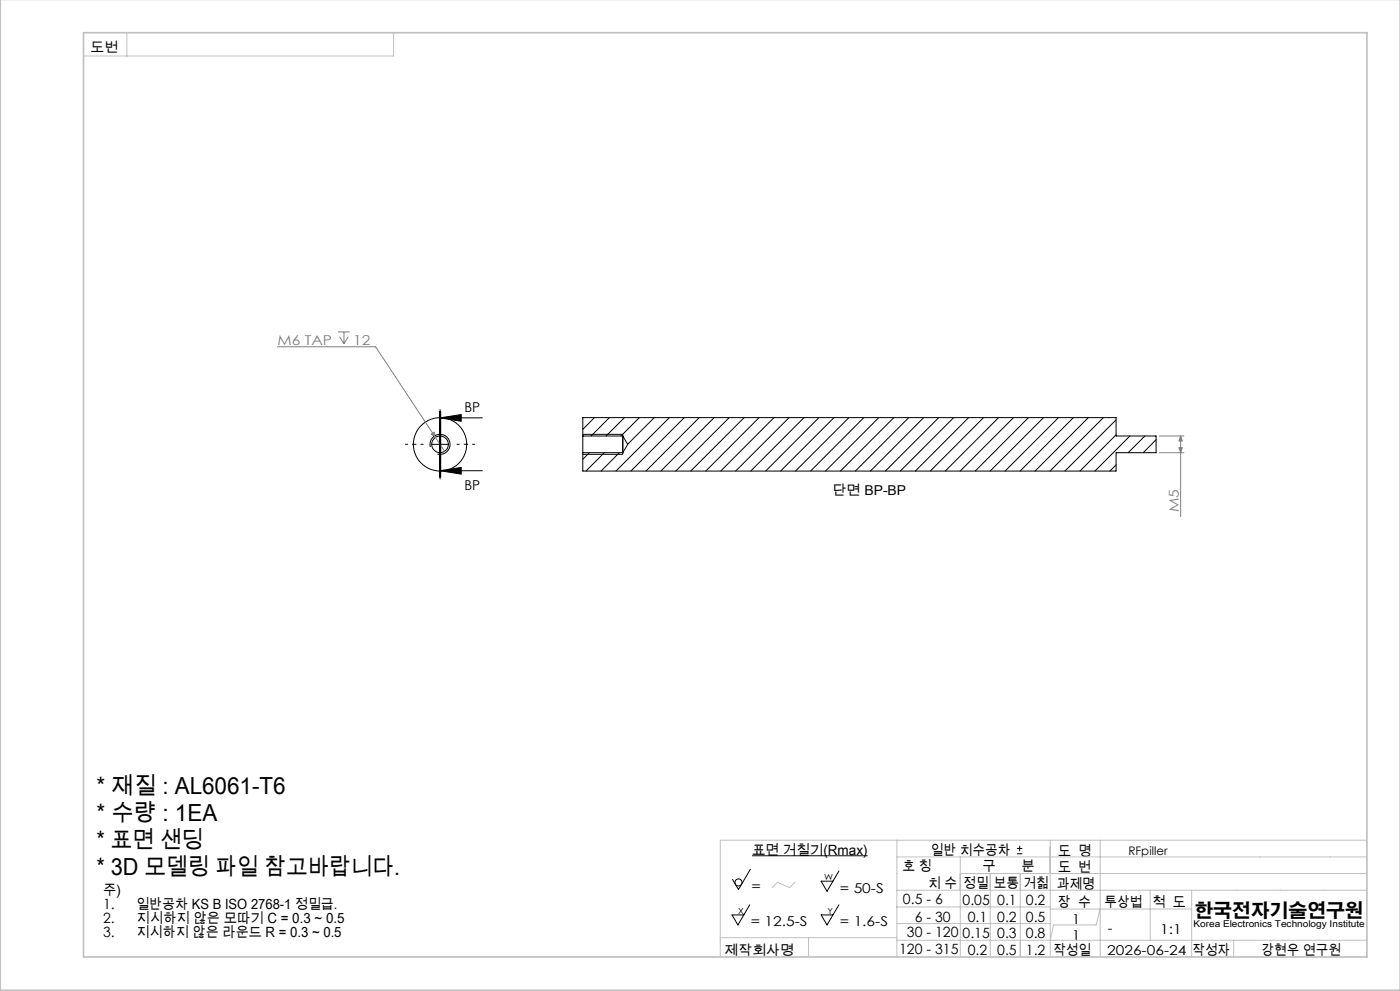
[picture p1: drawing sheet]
<svg xmlns="http://www.w3.org/2000/svg" width="420mm" height="297mm" viewBox="0 0 420 297" stroke-linecap="round" stroke-linejoin="round" font-family="sans-serif">
<g fill="none" stroke="#000" stroke-width=".3">
<path d="M129.1 133.9a2.99 2.99 0 0 1 2.6-3.7 2.99 2.99 0 0 1 3.3 3.2 2.99 2.99 0 0 1-3.8 2.7M129.5 133.2h5M131.9 123.2v19.9M132 125.2l6.4-1v2.1zM132 125.2h12.7M132 123.2v19.9M132.2 133.2v9.9zM132.2 123.2v10M174.8 130.7v5M174.8 135.7h12M174.8 130.7v-5.5h160v5.5h12v5h-12v5.5h-160v-5.5M174.8 130.7h12"/>
<path d="M174.8 130.2h12v6h-12M176.8 135.7l-2 2M178.3 125.2l-3.5 3.5M181.3 135.7l-5.5 5.5M182.8 125.2l-5.5 5.5M185.8 135.7l-5.5 5.5M186.8 130.7v5M186.8 130.7l1.5 2.5-1.5 2.5M187.3 125.2l-5.5 5.5M191.8 125.2l-5.5 5.5M196.3 125.2l-8 7.9M200.8 125.2l-16 16"/>
<path d="M205.3 125.2l-16 16M209.8 125.2l-16 16M214.2 125.2l-15.9 16M218.8 125.2l-16.1 16M223.2 125.2l-16 16M227.7 125.2l-16 16M232.2 125.2l-16 16M236.7 125.2l-16 16M241.2 125.2l-16 16M245.7 125.2l-16 16M250.2 125.2l-16 16M254.7 125.2l-16 16"/>
<path d="M259.2 125.2l-16 16M263.6 125.2l-16 16M268.1 125.2l-16 16M272.6 125.2l-16 16M277.1 125.2l-16 16M281.6 125.2l-16 16M286.1 125.2l-16 16M290.6 125.2l-16 16M295.1 125.2l-16 16M299.6 125.2l-16 16M304.1 125.2l-16.1 16M308.5 125.2l-15.9 16"/>
<path d="M313.1 125.2l-16.1 16M317.5 125.2l-16 16M322 125.2l-16 16M326.5 125.2l-16 16M331 125.2l-16 16M334.8 125.8l-15.3 15.4M334.8 130.3l-10.8 10.9M334.8 139.3l-1.8 1.9M339 130.7l-10.5 10.5M343.5 130.7l-5 5M346.8 131.8l-3.9 3.9M132 141.1l6.4-1v2z"/>
<path d="M132 141.1h12.7M225.6 256.5h34.7M305.1 255.9h1.6M305.1 254.3h1.6M305.9 253.5v1.6M224.9 271.2l-3.5 6-1.8-3h3.6M225.1 260.5l-3.6 6.1-1.8-3M251.7 271.2l-3.6 6-1.8-3h3.6M251.7 261.1l-3.6 6-1.8-3h3.6"/>
<circle cx="132" cy="133.2" r="8"/>
<circle cx="132" cy="133.2" r="2.5"/>
<circle cx="221.5" cy="264.5" r="1.06"/>
</g>
<path d="M101.4 99.5h3.6M103.2 99.5v3.5M83.3 103.9h29.4l20.7 31.4M101.8 100.9l1.4 2.1M104.5 100.9l-1.3 2.1M129.4 130.1l.8-.6 .4 1.6zM347.8 130.7h7.4M347.8 135.7h7.4M353.7 134.2h1l-.5 1.5zM354.2 130.7l.5 1.5h-1zM354.2 130.7v24.1" fill="none" stroke="#808080" stroke-width=".3"/>
<path d="M132 123.2v19.9" fill="none" stroke="#000" stroke-width=".3" stroke-dasharray="6.3 1.3 1.3 1.3" stroke-dashoffset="3.4" stroke-linecap="butt"/>
<path d="M127 133.2h-5.5M132 128.2v-5.5M132 138.2v5.5M137 133.2h5.5" fill="none" stroke="#000" stroke-width=".3" stroke-dasharray="15.2 1.3 1.3 1.3" stroke-dashoffset="14.4" stroke-linecap="butt"/>
<g fill="none" stroke="#c0c0c0" stroke-width=".3">
<path d="M38.1 9.8v7M118.1 9.8v7h-93.1M269.1 256.8h141M269.1 251.8v35M288.1 256.8v30M315.1 251.8v35M330.1 251.8v35M410.1 251.8h-194v35M238.5 264.4l-1.6 1.6-3.6-1.6-1.7 1.6M269.1 266.8h141M269.1 276.8h46M269.1 271.8h46"/>
<path d="M288.1 261.8h122M297.1 261.8v25M306.1 261.8v25M315.1 272.4h42.4M330.1 272.4l-1.3 4.8h-12.7l-1 4.6M345.1 266.8v15M357.5 266.8v20M216.1 281h53M242.6 281v5.8M269.1 281.8h141M370.1 281.8v5"/>
</g>
<path d="M.1 -.1v296.9h419.9M25 9.8h385.1v277h-385.1z" fill="none" stroke="#c0c0c0" stroke-width=".5"/>
<path d="M132 125.2l6.4-1v2.1zM132 141.1l6.4-1v2z" fill="#000"/>
<g fill="#808080">
<path d="M129.4 130.1l.8-.6 .4 1.6z"/>
<path d="M354.2 130.7l.5 1.5h-1zM353.7 134.2h1l-.5 1.5z"/>
</g>
<g font-size="7.1">
<text x="28.9" y="238.1">* 재질 : AL6061-T6</text>
<text x="28.9" y="246.1">* 수량 : 1EA</text>
<text x="28.9" y="254.2">* 표면 샌딩</text>
<text x="28.9" y="262.2">* 3D 모델링 파일 참고바랍니다.</text>
</g>
<text font-size="5.6" x="358.3" y="274.7">한국전자기술연구원</text>
<g font-size="4.2">
<text x="225.6" y="256.2">표면 거칠기(Rmax)</text>
<text x="279.3" y="256.2">일반 치수공차</text>
<text x="317.5" y="256.4">도 명</text>
<text x="270.7" y="261.2">호 칭</text>
<text x="294.7" y="260.9">구</text>
<text x="306.5" y="260.9">분</text>
<text x="317.4" y="261.3">도 번</text>
<text x="30.9" y="268.2">주)</text>
<text x="278.5" y="266.1">치 수</text>
<text x="289.1" y="266.1">정밀</text>
<text x="298.2" y="266.1">보통</text>
<text x="307" y="266.1">거칢</text>
<text x="317.1" y="266.3">과제명</text>
<text x="30.9" y="272.5">1.</text>
<text x="40.9" y="272.5">일반공차 KS B ISO 2768-1 정밀급.</text>
<text x="270.9" y="271">0.5 - 6</text>
<text x="288.8" y="271.1">0.05</text>
<text x="299.2" y="271.1">0.1</text>
<text x="307.8" y="271.1">0.2</text>
<text x="317.4" y="271.9">장 수</text>
<text x="331.4" y="271.9">투상법</text>
<text x="345.9" y="271.9">척 도</text>
<text x="30.9" y="276.7">2.</text>
<text x="30.9" y="280.9">3.</text>
<text x="40.9" y="276.7">지시하지 않은 모따기 C = 0.3 ~ 0.5</text>
<text x="40.9" y="280.9">지시하지 않은 라운드 R = 0.3 ~ 0.5</text>
<text x="272.1" y="280.9">30 - 120</text>
<text x="274.4" y="276.2">6 - 30</text>
<text x="288.8" y="281">0.15</text>
<text x="290.3" y="276.3">0.1</text>
<text x="299.2" y="276.3">0.2</text>
<text x="299.2" y="281">0.3</text>
<text x="307.8" y="276.3">0.5</text>
<text x="307.8" y="281">0.8</text>
<text x="332.3" y="279.6">-</text>
<text x="269.7" y="286">120 - 315</text>
<text x="290.3" y="286.1">0.2</text>
<text x="299.2" y="286.1">0.5</text>
<text x="307.8" y="286.1">1.2</text>
<text x="316" y="286.1">작성일</text>
<text x="357.7" y="286.1">작성자</text>
<text x="378.5" y="286.1">강현우 연구원</text>
</g>
<g font-size="4.1">
<text x="27.1" y="15.5">도번</text>
<text x="139.3" y="123.6">BP</text>
<text x="139.3" y="146.8">BP</text>
<text x="249.8" y="148.4">단면 BP-BP</text>
<text x="225.4" y="267">=</text>
<text x="252" y="267.5">= 50-S</text>
<text x="225.2" y="277.7">= 12.5-S</text>
<text x="252" y="277.7">= 1.6-S</text>
<text x="321.5" y="281.6">1</text>
<text x="321.5" y="276.9">1</text>
<text x="348" y="279.8">1:1</text>
<text x="217.4" y="286.1">제작회사명</text>
<text x="332.2" y="286.2">2026-06-24</text>
</g>
<g font-size="4.1" fill="#808080">
<text x="83.3" y="103.3">M6 TAP</text>
<text x="105.9" y="103.3">12</text>
<text x="353.6" y="153.5" transform="rotate(-90 353.6 153.5)">M5</text>
</g>
<text font-size="3.5" x="338.5" y="256.3">RFpiller</text>
<text font-size="2.8" x="358" y="277.9">Korea Electronics Technology Institute</text>
<g font-size="2.5">
<text x="247.2" y="263.7">W</text>
<text x="221.5" y="273.8">X</text>
<text x="248.3" y="273.8">Y</text>
</g>
</svg>
